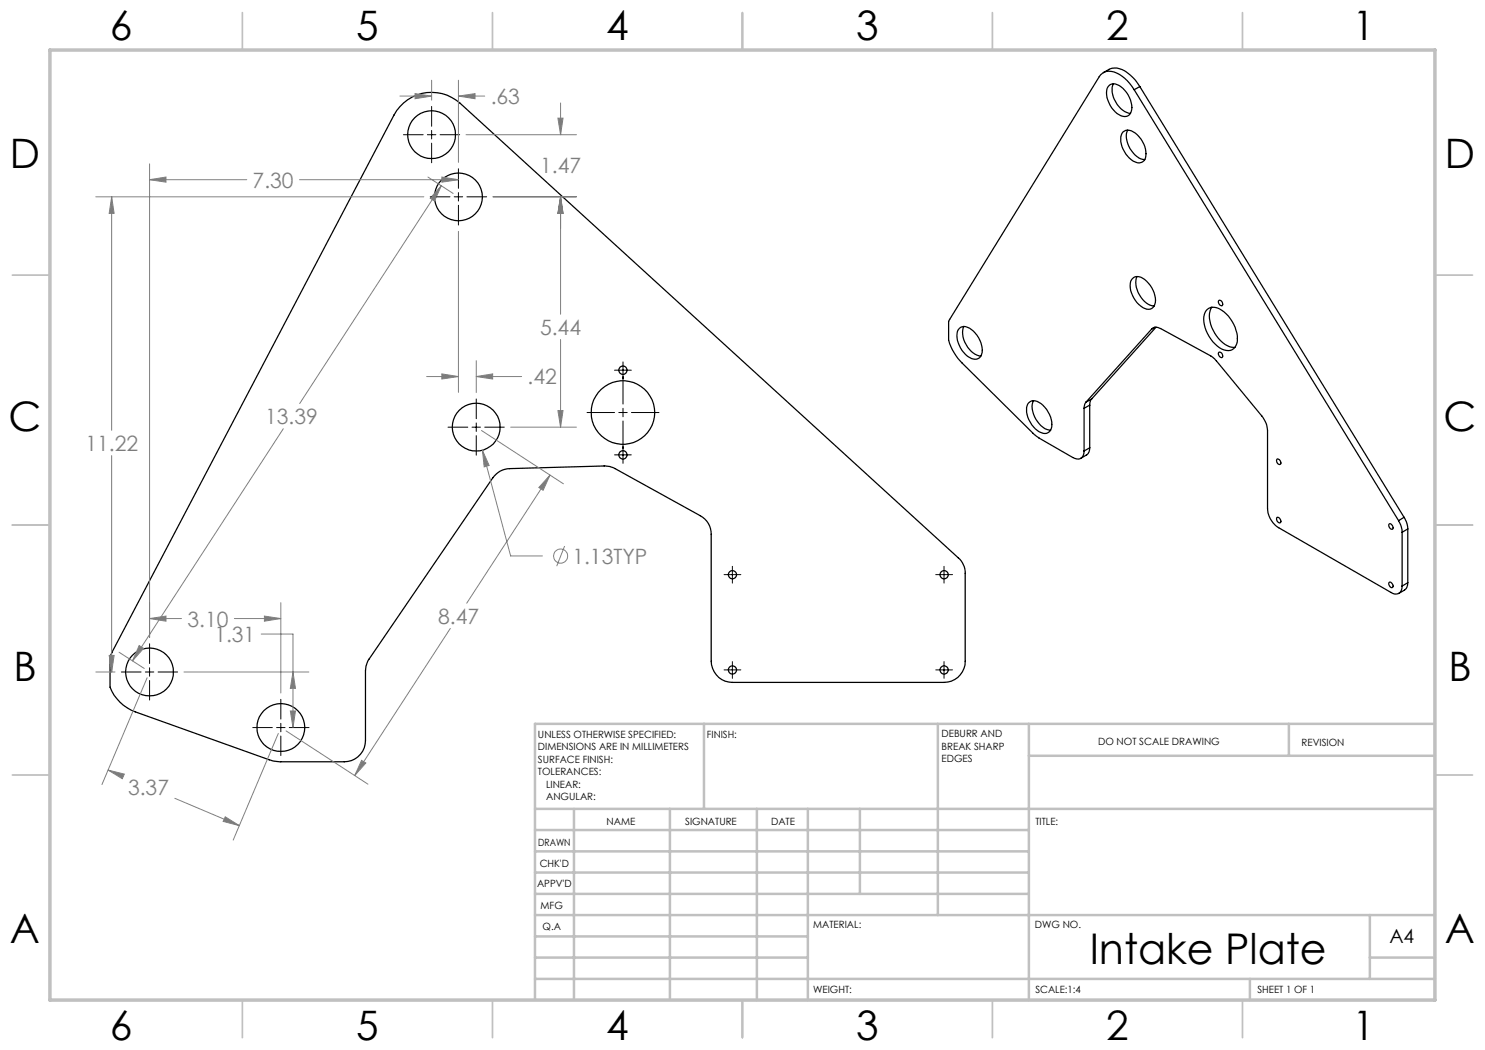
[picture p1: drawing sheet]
<svg xmlns="http://www.w3.org/2000/svg" width="297mm" height="210mm" viewBox="0 0 297 210" stroke-linecap="round" stroke-linejoin="round" font-family="sans-serif">
<g fill="none" stroke="#000" stroke-width=".25">
<path d="M220.7 14.5a3.7 3.7 0 0 1 5.4 .5l1 1 .9 1.3M221.8 17.1a2 2 0 0 1 2.8 .6 4.8 4.8 0 0 1 1.5 5 1.74 1.74 0 0 1-2.7 0 4.9 4.9 0 0 1-1.8-5.3zM222.7 16.7a4.9 4.9 0 0 0 2.3 5.6l1.1 .4M226.8 17.9a6.8 6.8 0 0 0-5-3.7 2.16 2.16 0 0 0-1.9 1.1l-30 48.6-.2 .4v3.7a10.8 10.8 0 0 0 2.7 4.6l14.5 14.4 .9 .6 6.8 3.9a1.37 1.37 0 0 0 1.6 .2 1.37 1.37 0 0 0 .6-1.5M226.8 17.9l52.9 86.2M228 17.3l-1.2 .6M228 17.3l52.8 86.2M80 21.3a8.5 8.5 0 0 1 12-.6l99.7 90.9a4.1 4.1 0 0 1 1.3 3.1v17.5a4.2 4.2 0 0 1-4.2 4.3h-42.3a4.2 4.2 0 0 1-4.3-4.3v-25.4a4.1 4.1 0 0 0-2.1-3.7l-17.1-9.4a4 4 0 0 0-2.2-.5l-18.8 .5a4.2 4.2 0 0 0-3.4 1.9l-24.8 36.2a4.7 4.7 0 0 0-.7 2.4v13.9a4.2 4.2 0 0 1-4.2 4.3h-13l-1.2-.2-27.6-9.8a8.6 8.6 0 0 1-5.1-5v-6l.4-1 56.4-107.4zM224.6 26.4a2.1 2.1 0 0 1 2.9 .6 4.8 4.8 0 0 1 1.5 5 1.59 1.59 0 0 1-2.3 .2 5.2 5.2 0 0 1-2.4-5.2zM225.5 26a4.7 4.7 0 0 0 1.5 5l.8 .6 1.2 .3M226.5 55.7a2 2 0 0 1 2.8 .6 4.8 4.8 0 0 1 1.5 4.9 1.68 1.68 0 0 1-2.6 0 4.8 4.8 0 0 1-1.9-5.3zM227.4 55.3a4.8 4.8 0 0 0 3.1 5.9h.3"/>
<path d="M191.9 65.7a2 2 0 0 1 2.8 .5 4.8 4.8 0 0 1 1.5 5 1.74 1.74 0 0 1-2.7 .1 4.9 4.9 0 0 1-1.8-5.4zM192.8 65.3a4.9 4.9 0 0 0 3 5.9h.4M218.3 79.8l-.3 .7-.1 .5M218.3 79.8l-1.1 .6M230.3 65.8a1.35 1.35 0 0 1 1.8-.1l10.5 5.8 9.7 11.7a4.8 4.8 0 0 1 1.2 2.9v15.6a4.7 4.7 0 0 0 2.2 3.8l22.5 13a1.34 1.34 0 0 0 1.6 .2 1.34 1.34 0 0 0 .6-1.5M230.3 65.8l-13.1 14.6M230.9 65.5l-.6 .3M231.2 65.4l-12.9 14.4M241.5 61.8a2.61 2.61 0 0 1 3.3 .6 6.9 6.9 0 0 1 2.6 6.3 1.94 1.94 0 0 1-3.1 1.1 7.1 7.1 0 0 1-3.4-6.9zM242.4 61.4a5.1 5.1 0 0 0 .6 5.3 4.7 4.7 0 0 0 4 2.8M243.7 70.5a.58 .58 0 0 1 .7 .3 .58 .58 0 0 1-.1 .7l-.5-.4zM243.7 60.2a.58 .58 0 0 1 .7 .2 .58 .58 0 0 1-.1 .8l-.5-.4z"/>
<path d="M205.8 80.5a1.78 1.78 0 0 1 2.4 .2 4.9 4.9 0 0 1 1.9 5.4 1.52 1.52 0 0 1-2.3 .3 5.2 5.2 0 0 1-2.4-5.3zM206.7 80.1a4.7 4.7 0 0 0 1.5 5l.8 .6 1.1 .3M216.8 81.7v8.5M217.2 80.4l-.2 .4-.2 .9M217.9 89.6a1.6 1.6 0 0 1-.6 1.4l-1.2 .7M217.9 81l-1.1 .7M217.9 89.6l-1.1 .6M217.9 81v8.6M255.4 91.8a.71 .71 0 0 1 .6 1.1 .71 .71 0 0 1-.6-1.1zM255.4 103.5a.74 .74 0 0 1 .6 1.1 .72 .72 0 0 1-.6-1.1zM277.8 116.5l.1-.1a.71 .71 0 0 1 .6 1.1 .72 .72 0 0 1-.7-1zM277.8 104.9l.1-.1a.72 .72 0 0 1 .6 1.1l-.3-.1-.3-.3z"/>
<path d="M279.7 104.1a4.5 4.5 0 0 1 .7 2.4M280.4 106.5v10.7M280.8 103.5a4.3 4.3 0 0 1 .8 2.3M280.8 103.5l-1.1 .6M281.6 116.5a1.71 1.71 0 0 1-.7 1.5l-1.1 .7M281.6 105.8l-1.2 .7M281.6 116.5l-1.2 .7M281.6 105.8v10.7"/>
<circle cx="86.3" cy="26.9" r="4.8"/>
<circle cx="91.7" cy="39.4" r="4.8"/>
<circle cx="124.6" cy="74" r=".83"/>
<circle cx="95.2" cy="85.4" r="4.8"/>
<circle cx="124.6" cy="91" r=".83"/>
<circle cx="124.6" cy="82.5" r="6.4"/>
<circle cx="146.5" cy="114.9" r=".83"/>
<circle cx="188.8" cy="114.9" r=".83"/>
<circle cx="29.9" cy="134.4" r="4.8"/>
<circle cx="146.5" cy="134" r=".83"/>
<circle cx="188.8" cy="134" r=".83"/>
<circle cx="56.2" cy="145.5" r="4.8"/>
</g>
<g fill="none" stroke="#808080" stroke-width=".2">
<path d="M80 19.2h6.3M83 18.7l3.3 .5-3.3 .5zM86.3 16v4M91.7 19.2l3.3-.5v1zM91.7 16v16.5M91.7 19.2h5.2M19.2 39.4h65.6M22.3 39.4l.5 3.3h-1zM22.3 39.4v46.7M29.9 35.9l3.3-.5v1zM29.9 32.8v94.7M29.9 35.9h19.5"/>
<path d="M59.9 35.9h31.8M85.6 35.4l5 3.3M88.3 37.1l-1.4 3.1-.9-.6zM88.3 37.1l-28.4 43.6M88.4 35.4l3.3 .5-3.3 .5zM93.2 26.9h22.1M98.6 39.4h16.7M111.6 23.6h1l-.5 3.3zM112.1 39.4l.5 3.3h-1zM112.1 20.6v6.3M112.1 39.4v23.5M91.7 46.3v32.2"/>
<path d="M85.3 75.3h6.4M88.4 74.8l3.3 .5-3.3 .5zM95.2 75.3l3.3-.5v1zM95.2 72.1v6.4M95.2 75.3h9.1M112.1 67.9v17.5M22.3 91.1v43.3M56.7 85.8l-30.2 46.4M96.3 86.1l16.4 10.7M96.5 90.1l1.3 3-1 .3zM96.5 90.1l5.6 21.1h6.4M102.1 85.4h13.2"/>
<path d="M110 95l-1.4 3.1-.8-.6zM110 95l-16.7 25.6M111.6 82.1h1l-.5 3.3zM112.9 109.2l-1.6 4M19.2 134.4h3.8M21.8 131.1h1l-.5 3.3zM23.8 130.4l5.1 3.3M27.8 129.1l.9 .6-2.2 2.5zM29.4 135.6l-9 21.3M29.9 123.7l3.3-.5v1zM29.9 123.7h6.4M36.8 134.4h25"/>
<path d="M46.9 123.7h9.3M52.2 126.8h6.4v18.7M52.9 123.2l3.3 .5-3.3 .5zM56.2 120.5v18.1M58.6 134.4l.5 3.3h-1zM90.1 125.7l-19.2 29.4M21.6 154l3.3 .8-.5 .9zM21.6 154l2.8 1.2M35 159.7l12.9 5.4M55.7 146.7l-9.1 21.3M57.2 146.2l16.4 10.6M58.1 142.2h1l-.5 3.3z"/>
<path d="M72.3 152.1l.9 .5-2.3 2.5zM45 163.4l2.9 1.7-3.3-.8z"/>
<circle cx="112.1" cy="111.2" r="1.41"/>
</g>
<g fill="none" stroke="#000" stroke-width=".2">
<path d="M80.7 26.9h3.9M85.5 26.9h1.7M86 39.4h4M86.3 21.3v4M86.3 26.1v1.7M86.3 28.6v4M88 26.9h3.9M90.8 39.4h1.7M91.7 33.8v3.9M91.7 38.5v1.7M93.4 39.4h3.9M91.7 41.1v3.9"/>
<path d="M95.2 79.8v3.9M122.9 74h3.4M124.6 72.4v8.4M89.6 85.4h4M94.4 85.4h1.7M95.2 84.6v1.7M95.2 87.1v3.9M96.9 85.4h4M117.4 82.5h5.5M122.9 91h3.4M123.8 82.5h1.6M124.6 81.7v1.7"/>
<path d="M124.6 84.2v8.5M126.3 82.5h5.5M144.8 114.9h3.4M146.5 113.3v3.3M187.1 114.9h3.4M188.8 113.3v3.3M24.3 134.4h3.9M29.1 134.4h1.7M29.9 128.8v3.9M29.9 133.6v1.6M29.9 136.1v3.9M31.6 134.4h3.9"/>
<path d="M56.2 139.9v3.9M144.8 134h3.4M146.5 132.3v3.4M187.1 134h3.4M188.8 132.3v3.4M50.6 145.5h3.9M55.3 145.5h1.7M56.2 144.7v1.7M56.2 147.2v3.9M57.9 145.5h3.9"/>
</g>
<g fill="none" stroke="#c0c0c0" stroke-width=".35">
<path d="M48.5 2.5v7.5M98.5 2.5v7.5M148.5 2.5v7.5M198.5 2.5v7.5M248.5 2.5v7.5M2.5 55h7.5M287 55h7.5M2.5 105h7.5M287 105h7.5M2.5 155h7.5M287 155h7.5M48.5 200v7.5"/>
<path d="M98.5 200v7.5M148.5 200v7.5M198.5 200v7.5M248.5 200v7.5"/>
</g>
<g fill="none" stroke="#c0c0c0" stroke-width=".5">
<path d="M140.8 144.8v17M187.6 144.8v38.2M205.8 144.8v55.2M205.8 151.2h81.2M257.8 144.8v6.4M287 144.8h-180v55.2M107 161.8h180M107 178.8h98.8M107 174.5h98.8M107 170.3h98.8M107 166h98.8M114.8 161.8v38.2"/>
<path d="M134 161.8v38.2M151.4 161.8v38.2M161.6 161.8v38.2M172 161.8v17M107 195.8h180M107 191.5h54.6M107 187.3h54.6M107 183h180M250 195.8v4.2M274 191.5h13M274 183v12.8"/>
</g>
<path d="M10 10h277v190h-277z" fill="none" stroke="#c0c0c0" stroke-width=".7"/>
<path d="M96.5 90.1l.3 3.3 1-.3zM88.3 37.1l-1.4 3.1-.9-.6zM27.8 129.1l.9 .6-2.2 2.5zM112.1 39.4l.5 3.3h-1zM111.6 82.1h1l-.5 3.3zM110 95l-1.4 3.1-.8-.6zM72.3 152.1l.9 .5-2.3 2.5zM21.6 154l3.3 .8-.5 .9zM45 163.4l2.9 1.7-3.3-.8zM29.9 35.9l3.3-.5v1zM88.4 35.4l3.3 .5-3.3 .5zM22.3 39.4l.5 3.3h-1zM21.8 131.1h1l-.5 3.3zM29.9 123.7l3.3-.5v1zM52.9 123.2l3.3 .5-3.3 .5zM58.1 142.2h1l-.5 3.3zM58.6 134.4l.5 3.3h-1zM95.2 75.3l3.3-.5v1zM88.4 74.8l3.3 .5-3.3 .5zM112.1 39.4l.5 3.3h-1zM111.6 23.6h1l-.5 3.3zM91.7 19.2l3.3-.5v1zM83 18.7l3.3 .5-3.3 .5z" fill="#808080"/>
<text font-size="8.5" x="217.9" y="192.7">Intake Plate</text>
<g font-size="8.1">
<text x="22" y="8">6</text>
<text x="71.2" y="8">5</text>
<text x="121.2" y="8">4</text>
<text x="171.3" y="8">3</text>
<text x="221.3" y="8">2</text>
<text x="270.5" y="8">1</text>
<text x="2" y="33.6">D</text>
<text x="289" y="33.6">D</text>
<text x="1.7" y="86.1">C</text>
<text x="288.7" y="86.1">C</text>
<text x="2.7" y="136.1">B</text>
<text x="289.7" y="136.1">B</text>
<text x="2" y="188.6">A</text>
<text x="289" y="188.6">A</text>
<text x="22" y="208">6</text>
<text x="71.2" y="208">5</text>
<text x="121.2" y="208">4</text>
<text x="171.3" y="208">3</text>
<text x="221.3" y="208">2</text>
<text x="270.5" y="208">1</text>
</g>
<g font-size="4.2" fill="#808080">
<text x="98.1" y="20.8">.63</text>
<text x="108" y="34.7">1.47</text>
<text x="50.5" y="37.5">7.30</text>
<text x="108" y="67">5.44</text>
<text x="105.5" y="76.9">.42</text>
<text x="53" y="84.8">13.39</text>
<text x="17.1" y="90.2">11.22</text>
<text x="114.5" y="112.8">1.13TYP</text>
<text x="37.5" y="125.3">3.10</text>
<text x="87.6" y="124.7">8.47</text>
<text x="42.9" y="128.4">1.31</text>
<text x="25.6" y="159">3.37</text>
</g>
<text font-size="3.9" x="277.9" y="188.5">A4</text>
<g font-size="2">
<text x="107.6" y="147.6">UNLESS OTHERWISE SPECIFIED:</text>
<text x="141.4" y="147.6">FINISH:</text>
<text x="188.3" y="147.5">DEBURR AND</text>
<text x="188.3" y="150">BREAK SHARP</text>
<text x="219.6" y="149">DO NOT SCALE DRAWING</text>
<text x="260.3" y="149.2">REVISION</text>
<text x="107.6" y="150.1">DIMENSIONS ARE IN MILLIMETERS</text>
<text x="107.6" y="152.6">SURFACE FINISH:</text>
<text x="107.6" y="155.1">TOLERANCES:</text>
<text x="188.3" y="152.5">EDGES</text>
<text x="109.2" y="157.6">LINEAR:</text>
<text x="109.2" y="160.1">ANGULAR:</text>
<text x="121.3" y="165">NAME</text>
<text x="137" y="164.9">SIGNATURE</text>
<text x="154.2" y="164.9">DATE</text>
<text x="207.1" y="164.9">TITLE:</text>
<text x="107.6" y="169.1">DRAWN</text>
<text x="107.9" y="173.3">CHK'D</text>
<text x="107.4" y="177.4">APPV'D</text>
<text x="108.1" y="181.8">MFG</text>
<text x="108.5" y="186">Q.A</text>
<text x="162.6" y="185.5">MATERIAL:</text>
<text x="207" y="185.5">DWG NO.</text>
<text x="162.6" y="198.5">WEIGHT:</text>
<text x="207.1" y="198.6">SCALE:1:4</text>
<text x="251.5" y="198.6">SHEET 1 OF 1</text>
</g>
</svg>
